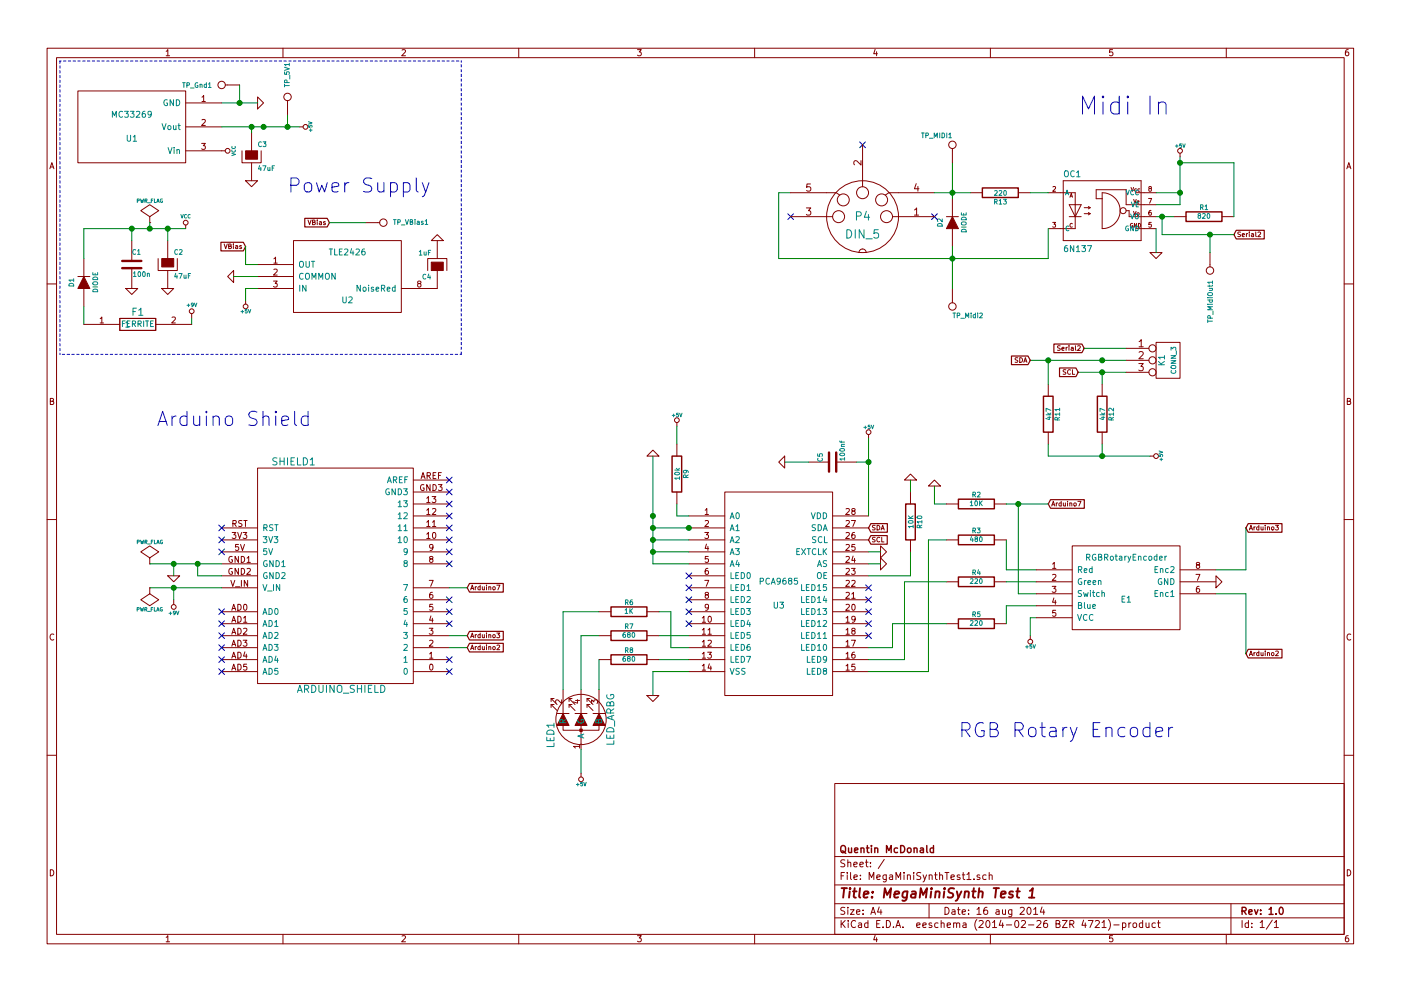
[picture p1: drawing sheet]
EESchema Schematic File Version 2
LIBS:power
LIBS:device
LIBS:transistors
LIBS:conn
LIBS:linear
LIBS:regul
LIBS:74xx
LIBS:cmos4000
LIBS:adc-dac
LIBS:memory
LIBS:xilinx
LIBS:special
LIBS:microcontrollers
LIBS:dsp
LIBS:microchip
LIBS:analog_switches
LIBS:motorola
LIBS:texas
LIBS:intel
LIBS:audio
LIBS:interface
LIBS:digital-audio
LIBS:philips
LIBS:display
LIBS:cypress
LIBS:siliconi
LIBS:opto
LIBS:atmel
LIBS:contrib
LIBS:valves
LIBS:optocoupler
LIBS:DQM
LIBS:arduino_shieldsNCL
LIBS:led_rgb
LIBS:MegaMiniSynthTest1-cache
EELAYER 24 0
EELAYER END
$Descr A4 11693 8268
encoding utf-8
Sheet 1 1
Title "MegaMiniSynth Test 1"
Date "16 aug 2014"
Rev "1.0"
Comp "Quentin McDonald"
Comment1 ""
Comment2 ""
Comment3 ""
Comment4 ""
$EndDescr
$Comp
L MC33269 U1
U 1 1
P 1100 1050
F 0 "U1" H 1100 950 50  0000 C CNN
F 1 "MC33269" H 1100 1150 50  0000 C CNN
F 2 "MODULE" H 1100 1050 50  0001 C CNN
F 3 "DOCUMENTATION" H 1100 1050 50  0001 C CNN
	1    1100 1050
	-1   0    0    -1  
$EndComp
$Comp
L ARDUINO_SHIELD SHIELD1
U 1 1
P 2800 4800
F 0 "SHIELD1" H 2450 5750 60  0000 C CNN
F 1 "ARDUINO_SHIELD" H 2850 3850 60  0000 C CNN
F 2 "" H 2800 4800 60  0000 C CNN
F 3 "" H 2800 4800 60  0000 C CNN
	1    2800 4800
	1    0    0    -1  
$EndComp
$Comp
L GND #PWR01
U 1 1
P 1450 4800
F 0 "#PWR01" H 1450 4800 30  0001 C CNN
F 1 "GND" H 1450 4730 30  0001 C CNN
F 2 "" H 1450 4800 60  0000 C CNN
F 3 "" H 1450 4800 60  0000 C CNN
	1    1450 4800
	1    0    0    -1  
$EndComp
$Comp
L PWR_FLAG #FLG02
U 1 1
P 1250 4700
F 0 "#FLG02" H 1250 4795 30  0001 C CNN
F 1 "PWR_FLAG" H 1250 4880 30  0000 C CNN
F 2 "" H 1250 4700 60  0000 C CNN
F 3 "" H 1250 4700 60  0000 C CNN
	1    1250 4700
	1    0    0    -1  
$EndComp
$Comp
L +9V #PWR03
U 1 1
P 1450 5000
F 0 "#PWR03" H 1450 4970 20  0001 C CNN
F 1 "+9V" H 1450 5110 30  0000 C CNN
F 2 "" H 1450 5000 60  0000 C CNN
F 3 "" H 1450 5000 60  0000 C CNN
	1    1450 5000
	-1   0    0    1   
$EndComp
$Comp
L PWR_FLAG #FLG04
U 1 1
P 1250 4900
F 0 "#FLG04" H 1250 4995 30  0001 C CNN
F 1 "PWR_FLAG" H 1250 5080 30  0000 C CNN
F 2 "" H 1250 4900 60  0000 C CNN
F 3 "" H 1250 4900 60  0000 C CNN
	1    1250 4900
	-1   0    0    1   
$EndComp
$Comp
L GND #PWR05
U 1 1
P 2150 850
F 0 "#PWR05" H 2150 850 30  0001 C CNN
F 1 "GND" H 2150 780 30  0001 C CNN
F 2 "" H 2150 850 60  0000 C CNN
F 3 "" H 2150 850 60  0000 C CNN
	1    2150 850 
	0    -1   -1   0   
$EndComp
$Comp
L DIODE D1
U 1 1
P 700 2350
F 0 "D1" H 700 2450 40  0000 C CNN
F 1 "DIODE" H 700 2250 40  0000 C CNN
F 2 "~" H 700 2350 60  0000 C CNN
F 3 "~" H 700 2350 60  0000 C CNN
	1    700  2350
	0    -1   -1   0   
$EndComp
$Comp
L VCC #PWR06
U 1 1
P 1550 1900
F 0 "#PWR06" H 1550 2000 30  0001 C CNN
F 1 "VCC" H 1550 2000 30  0000 C CNN
F 2 "" H 1550 1900 60  0000 C CNN
F 3 "" H 1550 1900 60  0000 C CNN
	1    1550 1900
	1    0    0    -1  
$EndComp
$Comp
L VCC #PWR07
U 1 1
P 1850 1250
F 0 "#PWR07" H 1850 1350 30  0001 C CNN
F 1 "VCC" H 1850 1350 30  0000 C CNN
F 2 "" H 1850 1250 60  0000 C CNN
F 3 "" H 1850 1250 60  0000 C CNN
	1    1850 1250
	0    1    1    0   
$EndComp
$Comp
L C C1
U 1 1
P 1100 2200
F 0 "C1" H 1100 2300 40  0000 L CNN
F 1 "100n" H 1106 2115 40  0000 L CNN
F 2 "~" H 1138 2050 30  0000 C CNN
F 3 "~" H 1100 2200 60  0000 C CNN
	1    1100 2200
	1    0    0    -1  
$EndComp
$Comp
L CP C2
U 1 1
P 1400 2200
F 0 "C2" H 1450 2300 40  0000 L CNN
F 1 "47uF" H 1450 2100 40  0000 L CNN
F 2 "~" H 1500 2050 30  0000 C CNN
F 3 "~" H 1400 2200 300 0000 C CNN
	1    1400 2200
	1    0    0    -1  
$EndComp
$Comp
L GND #PWR08
U 1 1
P 1100 2400
F 0 "#PWR08" H 1100 2400 30  0001 C CNN
F 1 "GND" H 1100 2330 30  0001 C CNN
F 2 "" H 1100 2400 60  0000 C CNN
F 3 "" H 1100 2400 60  0000 C CNN
	1    1100 2400
	1    0    0    -1  
$EndComp
$Comp
L GND #PWR09
U 1 1
P 1400 2400
F 0 "#PWR09" H 1400 2400 30  0001 C CNN
F 1 "GND" H 1400 2330 30  0001 C CNN
F 2 "" H 1400 2400 60  0000 C CNN
F 3 "" H 1400 2400 60  0000 C CNN
	1    1400 2400
	1    0    0    -1  
$EndComp
$Comp
L CP C3
U 1 1
P 2100 1300
F 0 "C3" H 2150 1400 40  0000 L CNN
F 1 "47uF" H 2150 1200 40  0000 L CNN
F 2 "~" H 2200 1150 30  0000 C CNN
F 3 "~" H 2100 1300 300 0000 C CNN
	1    2100 1300
	1    0    0    -1  
$EndComp
$Comp
L GND #PWR010
U 1 1
P 2100 1500
F 0 "#PWR010" H 2100 1500 30  0001 C CNN
F 1 "GND" H 2100 1430 30  0001 C CNN
F 2 "" H 2100 1500 60  0000 C CNN
F 3 "" H 2100 1500 60  0000 C CNN
	1    2100 1500
	1    0    0    -1  
$EndComp
$Comp
L +5V #PWR011
U 1 1
P 2500 1050
F 0 "#PWR011" H 2500 1140 20  0001 C CNN
F 1 "+5V" H 2500 1140 30  0000 C CNN
F 2 "" H 2500 1050 60  0000 C CNN
F 3 "" H 2500 1050 60  0000 C CNN
	1    2500 1050
	0    1    1    0   
$EndComp
Text Notes 2400 1600 0    118  ~ 0
Power Supply
$Comp
L +9V #PWR012
U 1 1
P 1600 2650
F 0 "#PWR012" H 1600 2620 20  0001 C CNN
F 1 "+9V" H 1600 2760 30  0000 C CNN
F 2 "" H 1600 2650 60  0000 C CNN
F 3 "" H 1600 2650 60  0000 C CNN
	1    1600 2650
	1    0    0    -1  
$EndComp
$Comp
L PWR_FLAG #FLG013
U 1 1
P 1250 1850
F 0 "#FLG013" H 1250 1945 30  0001 C CNN
F 1 "PWR_FLAG" H 1250 2030 30  0000 C CNN
F 2 "" H 1250 1850 60  0000 C CNN
F 3 "" H 1250 1850 60  0000 C CNN
	1    1250 1850
	1    0    0    -1  
$EndComp
$Comp
L CONN_1 TP_5V1
U 1 1
P 2400 800
F 0 "TP_5V1" H 2480 800 40  0000 L CNN
F 1 "TP_5V" H 2400 700 30  0001 C CNN
F 2 "~" H 2400 800 60  0000 C CNN
F 3 "~" H 2400 800 60  0000 C CNN
	1    2400 800 
	0    -1   -1   0   
$EndComp
NoConn ~ 1850 4400
NoConn ~ 1850 4500
NoConn ~ 1850 4600
NoConn ~ 1850 5100
NoConn ~ 1850 5200
NoConn ~ 1850 5300
NoConn ~ 1850 5400
NoConn ~ 1850 5500
NoConn ~ 1850 5600
NoConn ~ 3750 4000
NoConn ~ 3750 4100
NoConn ~ 3750 4200
NoConn ~ 3750 4300
NoConn ~ 3750 4400
NoConn ~ 3750 4500
NoConn ~ 3750 4600
NoConn ~ 3750 4700
NoConn ~ 3750 5000
NoConn ~ 3750 5100
NoConn ~ 3750 5200
NoConn ~ 3750 5500
NoConn ~ 3750 5600
Text GLabel 3900 5400 2    39   Input ~ 0
Arduino2
Text GLabel 3900 5300 2    39   Input ~ 0
Arduino3
$Comp
L TLE2426 U2
U 1 1
P 2900 2300
F 0 "U2" H 2900 2100 50  0000 C CNN
F 1 "TLE2426" H 2900 2500 50  0000 C CNN
F 2 "MODULE" H 2900 2300 50  0001 C CNN
F 3 "DOCUMENTATION" H 2900 2300 50  0001 C CNN
	1    2900 2300
	1    0    0    -1  
$EndComp
Text GLabel 2050 2050 0    39   Input ~ 0
VBias
$Comp
L GND #PWR014
U 1 1
P 1950 2300
F 0 "#PWR014" H 1950 2300 30  0001 C CNN
F 1 "GND" H 1950 2230 30  0001 C CNN
F 2 "" H 1950 2300 60  0000 C CNN
F 3 "" H 1950 2300 60  0000 C CNN
	1    1950 2300
	0    1    1    0   
$EndComp
$Comp
L +5V #PWR015
U 1 1
P 2050 2500
F 0 "#PWR015" H 2050 2590 20  0001 C CNN
F 1 "+5V" H 2050 2590 30  0000 C CNN
F 2 "" H 2050 2500 60  0000 C CNN
F 3 "" H 2050 2500 60  0000 C CNN
	1    2050 2500
	-1   0    0    1   
$EndComp
$Comp
L CONN_1 TP_Gnd1
U 1 1
P 1850 700
F 0 "TP_Gnd1" H 1930 700 40  0000 L CNN
F 1 "TP_Gnd" H 1850 755 30  0001 C CNN
F 2 "~" H 1850 700 60  0000 C CNN
F 3 "~" H 1850 700 60  0000 C CNN
	1    1850 700 
	-1   0    0    1   
$EndComp
$Comp
L CONN_1 TP_VBias1
U 1 1
P 3200 1850
F 0 "TP_VBias1" H 3280 1850 40  0000 L CNN
F 1 "Tl_VBias" H 3200 1905 30  0001 C CNN
F 2 "~" H 3200 1850 60  0000 C CNN
F 3 "~" H 3200 1850 60  0000 C CNN
	1    3200 1850
	1    0    0    -1  
$EndComp
Text GLabel 2750 1850 0    39   Input ~ 0
VBias
$Comp
L CP C4
U 1 1
P 3650 2200
F 0 "C4" H 3700 2300 40  0000 L CNN
F 1 "1uF" H 3700 2100 40  0000 L CNN
F 2 "~" H 3750 2050 30  0000 C CNN
F 3 "~" H 3650 2200 300 0000 C CNN
	1    3650 2200
	-1   0    0    1   
$EndComp
$Comp
L GND #PWR016
U 1 1
P 3650 2000
F 0 "#PWR016" H 3650 2000 30  0001 C CNN
F 1 "GND" H 3650 1930 30  0001 C CNN
F 2 "" H 3650 2000 60  0000 C CNN
F 3 "" H 3650 2000 60  0000 C CNN
	1    3650 2000
	-1   0    0    1   
$EndComp
$Comp
L 6N137 OC1
U 1 1
P 9250 1800
F 0 "OC1" H 8875 2125 50  0000 L BNN
F 1 "6N137" H 8875 1500 50  0000 L BNN
F 2 "optocoupler-DIL08" H 9250 1950 50  0001 C CNN
F 3 "" H 9250 1800 60  0000 C CNN
	1    9250 1800
	1    0    0    -1  
$EndComp
$Comp
L DIODE D2
U 1 1
P 7950 1850
F 0 "D2" H 7950 1950 40  0000 C CNN
F 1 "DIODE" H 7950 1750 40  0000 C CNN
F 2 "~" H 7950 1850 60  0000 C CNN
F 3 "~" H 7950 1850 60  0000 C CNN
	1    7950 1850
	0    -1   -1   0   
$EndComp
$Comp
L +5V #PWR017
U 1 1
P 9850 1300
F 0 "#PWR017" H 9850 1390 20  0001 C CNN
F 1 "+5V" H 9850 1390 30  0000 C CNN
F 2 "" H 9850 1300 60  0000 C CNN
F 3 "" H 9850 1300 60  0000 C CNN
	1    9850 1300
	1    0    0    -1  
$EndComp
$Comp
L GND #PWR018
U 1 1
P 9650 2100
F 0 "#PWR018" H 9650 2100 30  0001 C CNN
F 1 "GND" H 9650 2030 30  0001 C CNN
F 2 "" H 9650 2100 60  0000 C CNN
F 3 "" H 9650 2100 60  0000 C CNN
	1    9650 2100
	1    0    0    -1  
$EndComp
$Comp
L R R1
U 1 1
P 10050 1800
F 0 "R1" V 10130 1800 40  0000 C CNN
F 1 "820" V 10057 1801 40  0000 C CNN
F 2 "~" V 9980 1800 30  0000 C CNN
F 3 "~" H 10050 1800 30  0000 C CNN
	1    10050 1800
	0    -1   -1   0   
$EndComp
NoConn ~ 7800 1800
NoConn ~ 6600 1800
Text Notes 9000 950  0    150  ~ 0
Midi In
$Comp
L PA9685 U3
U 1 1
P 6500 4950
F 0 "U3" H 6500 4850 50  0000 C CNN
F 1 "PCA9685" H 6500 5050 50  0000 C CNN
F 2 "MODULE" H 6500 4950 50  0001 C CNN
F 3 "DOCUMENTATION" H 6500 4950 50  0001 C CNN
	1    6500 4950
	1    0    0    -1  
$EndComp
$Comp
L GND #PWR019
U 1 1
P 10150 4850
F 0 "#PWR019" H 10150 4850 30  0001 C CNN
F 1 "GND" H 10150 4780 30  0001 C CNN
F 2 "" H 10150 4850 60  0000 C CNN
F 3 "" H 10150 4850 60  0000 C CNN
	1    10150 4850
	0    -1   -1   0   
$EndComp
Text GLabel 10400 4400 2    39   Input ~ 0
Arduino3
Text GLabel 10400 5450 2    39   Input ~ 0
Arduino2
$Comp
L +5V #PWR020
U 1 1
P 8600 5300
F 0 "#PWR020" H 8600 5390 20  0001 C CNN
F 1 "+5V" H 8600 5390 30  0000 C CNN
F 2 "" H 8600 5300 60  0000 C CNN
F 3 "" H 8600 5300 60  0000 C CNN
	1    8600 5300
	-1   0    0    1   
$EndComp
$Comp
L R R5
U 1 1
P 8150 5200
F 0 "R5" V 8230 5200 40  0000 C CNN
F 1 "220" V 8157 5201 40  0000 C CNN
F 2 "~" V 8080 5200 30  0000 C CNN
F 3 "~" H 8150 5200 30  0000 C CNN
	1    8150 5200
	0    -1   -1   0   
$EndComp
$Comp
L R R4
U 1 1
P 8150 4850
F 0 "R4" V 8230 4850 40  0000 C CNN
F 1 "220" V 8157 4851 40  0000 C CNN
F 2 "~" V 8080 4850 30  0000 C CNN
F 3 "~" H 8150 4850 30  0000 C CNN
	1    8150 4850
	0    -1   -1   0   
$EndComp
$Comp
L R R3
U 1 1
P 8150 4500
F 0 "R3" V 8230 4500 40  0000 C CNN
F 1 "480" V 8157 4501 40  0000 C CNN
F 2 "~" V 8080 4500 30  0000 C CNN
F 3 "~" H 8150 4500 30  0000 C CNN
	1    8150 4500
	0    -1   -1   0   
$EndComp
$Comp
L R R2
U 1 1
P 8150 4200
F 0 "R2" V 8230 4200 40  0000 C CNN
F 1 "10K" V 8157 4201 40  0000 C CNN
F 2 "~" V 8080 4200 30  0000 C CNN
F 3 "~" H 8150 4200 30  0000 C CNN
	1    8150 4200
	0    -1   -1   0   
$EndComp
$Comp
L GND #PWR021
U 1 1
P 7800 4050
F 0 "#PWR021" H 7800 4050 30  0001 C CNN
F 1 "GND" H 7800 3980 30  0001 C CNN
F 2 "" H 7800 4050 60  0000 C CNN
F 3 "" H 7800 4050 60  0000 C CNN
	1    7800 4050
	-1   0    0    1   
$EndComp
Text GLabel 8750 4200 2    39   Input ~ 0
Arduino7
Text GLabel 3900 4900 2    39   Input ~ 0
Arduino7
NoConn ~ 7250 5300
NoConn ~ 7250 5200
NoConn ~ 7250 5100
NoConn ~ 7250 5000
NoConn ~ 7250 4900
$Comp
L GND #PWR022
U 1 1
P 5450 3800
F 0 "#PWR022" H 5450 3800 30  0001 C CNN
F 1 "GND" H 5450 3730 30  0001 C CNN
F 2 "" H 5450 3800 60  0000 C CNN
F 3 "" H 5450 3800 60  0000 C CNN
	1    5450 3800
	-1   0    0    1   
$EndComp
$Comp
L GND #PWR023
U 1 1
P 5450 5800
F 0 "#PWR023" H 5450 5800 30  0001 C CNN
F 1 "GND" H 5450 5730 30  0001 C CNN
F 2 "" H 5450 5800 60  0000 C CNN
F 3 "" H 5450 5800 60  0000 C CNN
	1    5450 5800
	1    0    0    -1  
$EndComp
$Comp
L +5V #PWR024
U 1 1
P 7250 3650
F 0 "#PWR024" H 7250 3740 20  0001 C CNN
F 1 "+5V" H 7250 3740 30  0000 C CNN
F 2 "" H 7250 3650 60  0000 C CNN
F 3 "" H 7250 3650 60  0000 C CNN
	1    7250 3650
	1    0    0    -1  
$EndComp
$Comp
L GND #PWR025
U 1 1
P 7350 4600
F 0 "#PWR025" H 7350 4600 30  0001 C CNN
F 1 "GND" H 7350 4530 30  0001 C CNN
F 2 "" H 7350 4600 60  0000 C CNN
F 3 "" H 7350 4600 60  0000 C CNN
	1    7350 4600
	0    -1   -1   0   
$EndComp
$Comp
L R R9
U 1 1
P 5650 3950
F 0 "R9" V 5730 3950 40  0000 C CNN
F 1 "10k" V 5657 3951 40  0000 C CNN
F 2 "~" V 5580 3950 30  0000 C CNN
F 3 "~" H 5650 3950 30  0000 C CNN
	1    5650 3950
	1    0    0    -1  
$EndComp
$Comp
L GND #PWR026
U 1 1
P 7350 4700
F 0 "#PWR026" H 7350 4700 30  0001 C CNN
F 1 "GND" H 7350 4630 30  0001 C CNN
F 2 "" H 7350 4700 60  0000 C CNN
F 3 "" H 7350 4700 60  0000 C CNN
	1    7350 4700
	0    -1   -1   0   
$EndComp
$Comp
L +5V #PWR027
U 1 1
P 5650 3550
F 0 "#PWR027" H 5650 3640 20  0001 C CNN
F 1 "+5V" H 5650 3640 30  0000 C CNN
F 2 "" H 5650 3550 60  0000 C CNN
F 3 "" H 5650 3550 60  0000 C CNN
	1    5650 3550
	1    0    0    -1  
$EndComp
$Comp
L R R10
U 1 1
P 7600 4350
F 0 "R10" V 7680 4350 40  0000 C CNN
F 1 "10K" V 7607 4351 40  0000 C CNN
F 2 "~" V 7530 4350 30  0000 C CNN
F 3 "~" H 7600 4350 30  0000 C CNN
	1    7600 4350
	1    0    0    -1  
$EndComp
$Comp
L GND #PWR028
U 1 1
P 7600 4000
F 0 "#PWR028" H 7600 4000 30  0001 C CNN
F 1 "GND" H 7600 3930 30  0001 C CNN
F 2 "" H 7600 4000 60  0000 C CNN
F 3 "" H 7600 4000 60  0000 C CNN
	1    7600 4000
	-1   0    0    1   
$EndComp
Text GLabel 7250 4400 2    39   Input ~ 0
SDA
Text GLabel 7250 4500 2    39   Input ~ 0
SCL
Text GLabel 10300 1950 2    39   Input ~ 0
Serial2
$Comp
L LED_ARBG LED1
U 1 1
P 4850 6000
F 0 "LED1" H 4720 6250 60  0000 C CNN
F 1 "LED_ARBG" H 4850 5750 60  0000 C CNN
F 2 "" H 4850 6000 60  0000 C CNN
F 3 "" H 4850 6000 60  0000 C CNN
	1    4850 6000
	0    -1   -1   0   
$EndComp
$Comp
L R R8
U 1 1
P 5250 5500
F 0 "R8" V 5330 5500 40  0000 C CNN
F 1 "680" V 5257 5501 40  0000 C CNN
F 2 "~" V 5180 5500 30  0000 C CNN
F 3 "~" H 5250 5500 30  0000 C CNN
	1    5250 5500
	0    -1   -1   0   
$EndComp
$Comp
L R R7
U 1 1
P 5250 5300
F 0 "R7" V 5330 5300 40  0000 C CNN
F 1 "680" V 5257 5301 40  0000 C CNN
F 2 "~" V 5180 5300 30  0000 C CNN
F 3 "~" H 5250 5300 30  0000 C CNN
	1    5250 5300
	0    -1   -1   0   
$EndComp
$Comp
L R R6
U 1 1
P 5250 5100
F 0 "R6" V 5330 5100 40  0000 C CNN
F 1 "1K" V 5257 5101 40  0000 C CNN
F 2 "~" V 5180 5100 30  0000 C CNN
F 3 "~" H 5250 5100 30  0000 C CNN
	1    5250 5100
	0    -1   -1   0   
$EndComp
$Comp
L +5V #PWR029
U 1 1
P 4850 6450
F 0 "#PWR029" H 4850 6540 20  0001 C CNN
F 1 "+5V" H 4850 6540 30  0000 C CNN
F 2 "" H 4850 6450 60  0000 C CNN
F 3 "" H 4850 6450 60  0000 C CNN
	1    4850 6450
	-1   0    0    1   
$EndComp
NoConn ~ 5750 5200
NoConn ~ 5750 5100
NoConn ~ 5750 5000
NoConn ~ 5750 4900
$Comp
L CONN_3 K1
U 1 1
P 9750 3000
F 0 "K1" V 9700 3000 50  0000 C CNN
F 1 "CONN_3" V 9800 3000 40  0000 C CNN
F 2 "~" H 9750 3000 60  0000 C CNN
F 3 "~" H 9750 3000 60  0000 C CNN
	1    9750 3000
	1    0    0    -1  
$EndComp
Text GLabel 9050 2900 0    39   Input ~ 0
Serial2
$Comp
L R R12
U 1 1
P 9200 3450
F 0 "R12" V 9280 3450 40  0000 C CNN
F 1 "4k7" V 9207 3451 40  0000 C CNN
F 2 "~" V 9130 3450 30  0000 C CNN
F 3 "~" H 9200 3450 30  0000 C CNN
	1    9200 3450
	1    0    0    -1  
$EndComp
$Comp
L R R11
U 1 1
P 8750 3450
F 0 "R11" V 8830 3450 40  0000 C CNN
F 1 "4k7" V 8757 3451 40  0000 C CNN
F 2 "~" V 8680 3450 30  0000 C CNN
F 3 "~" H 8750 3450 30  0000 C CNN
	1    8750 3450
	1    0    0    -1  
$EndComp
$Comp
L +5V #PWR030
U 1 1
P 9600 3800
F 0 "#PWR030" H 9600 3890 20  0001 C CNN
F 1 "+5V" H 9600 3890 30  0000 C CNN
F 2 "" H 9600 3800 60  0000 C CNN
F 3 "" H 9600 3800 60  0000 C CNN
	1    9600 3800
	0    1    1    0   
$EndComp
Wire Wire Line
	1250 4700 1850 4700
Wire Wire Line
	1850 4800 1650 4800
Wire Wire Line
	1650 4800 1650 4700
Connection ~ 1650 4700
Wire Wire Line
	1450 4700 1450 4800
Connection ~ 1450 4700
Wire Wire Line
	1250 4900 1850 4900
Wire Wire Line
	700  1900 700  2150
Wire Wire Line
	700  1900 1550 1900
Wire Wire Line
	1100 2000 1100 1900
Connection ~ 1100 1900
Wire Wire Line
	1400 2000 1400 1900
Connection ~ 1400 1900
Wire Wire Line
	1850 1050 2500 1050
Wire Wire Line
	2100 1050 2100 1100
Connection ~ 2100 1050
Wire Wire Line
	700  2550 700  2700
Wire Wire Line
	1600 2700 1600 2650
Wire Wire Line
	1450 5000 1450 4900
Connection ~ 1450 4900
Wire Wire Line
	1250 1850 1250 1900
Connection ~ 1250 1900
Connection ~ 2200 1050
Wire Wire Line
	2400 950  2400 1050
Connection ~ 2400 1050
Wire Wire Line
	3750 5400 3900 5400
Wire Wire Line
	3750 5300 3900 5300
Wire Wire Line
	2150 2200 2050 2200
Wire Wire Line
	2050 2200 2050 2050
Wire Wire Line
	2150 2300 1950 2300
Wire Wire Line
	2150 2400 2050 2400
Wire Wire Line
	2050 2400 2050 2500
Wire Wire Line
	1850 850  2150 850 
Wire Wire Line
	2000 850  2000 700 
Connection ~ 2000 850 
Wire Wire Line
	3050 1850 2750 1850
Wire Notes Line
	500  500  3850 500 
Wire Notes Line
	3850 500  3850 2950
Wire Notes Line
	3850 2950 500  2950
Wire Notes Line
	500  2950 500  500 
Wire Wire Line
	6600 1600 6500 1600
Wire Wire Line
	6500 1600 6500 2150
Wire Wire Line
	6500 2150 8750 2150
Wire Wire Line
	8750 2150 8750 1900
Connection ~ 7950 2150
Connection ~ 7950 1600
Wire Wire Line
	9850 1700 9650 1700
Wire Wire Line
	9850 1300 9850 1700
Wire Wire Line
	9650 1600 9850 1600
Connection ~ 9850 1600
Wire Wire Line
	9650 1900 9650 2100
Wire Wire Line
	9650 1800 9800 1800
Wire Wire Line
	9700 1800 9700 1950
Wire Wire Line
	9700 1950 10300 1950
Connection ~ 9700 1800
Wire Wire Line
	10300 1800 10300 1350
Wire Wire Line
	10300 1350 9850 1350
Connection ~ 9850 1350
Wire Wire Line
	10150 4750 10400 4750
Wire Wire Line
	10400 4750 10400 4400
Wire Wire Line
	10150 4950 10400 4950
Wire Wire Line
	10400 4950 10400 5450
Wire Wire Line
	8600 5300 8600 5150
Wire Wire Line
	8600 5150 8650 5150
Wire Wire Line
	8650 5050 8400 5050
Wire Wire Line
	8400 5050 8400 5200
Wire Wire Line
	8650 4850 8400 4850
Wire Wire Line
	8650 4750 8400 4750
Wire Wire Line
	8400 4750 8400 4500
Wire Wire Line
	8650 4950 8500 4950
Wire Wire Line
	8500 4950 8500 4200
Wire Wire Line
	8400 4200 8750 4200
Connection ~ 8500 4200
Wire Wire Line
	7900 4200 7800 4200
Wire Wire Line
	7800 4200 7800 4050
Wire Wire Line
	3750 4900 3900 4900
Wire Wire Line
	5450 4700 5750 4700
Wire Wire Line
	5450 3800 5450 4700
Wire Wire Line
	5750 4600 5450 4600
Connection ~ 5450 4600
Wire Wire Line
	5750 4500 5450 4500
Connection ~ 5450 4500
Connection ~ 5450 4400
Connection ~ 5450 4300
Wire Wire Line
	5750 5600 5450 5600
Wire Wire Line
	5450 5600 5450 5800
Wire Wire Line
	7250 3650 7250 4300
Wire Wire Line
	7250 4600 7350 4600
Connection ~ 5750 4400
Wire Wire Line
	5750 4400 5450 4400
Wire Wire Line
	5750 4300 5650 4300
Wire Wire Line
	7250 4700 7350 4700
Wire Wire Line
	5650 4300 5650 4200
Wire Wire Line
	5650 3700 5650 3550
Wire Wire Line
	7250 4800 7600 4800
Wire Wire Line
	7600 4800 7600 4600
Wire Wire Line
	7600 4100 7600 4000
Wire Wire Line
	4850 6250 4850 6450
Wire Wire Line
	5000 5750 5000 5500
Wire Wire Line
	4850 5300 4850 5750
Wire Wire Line
	4850 5300 5000 5300
Wire Wire Line
	4700 5750 4700 5100
Wire Wire Line
	4700 5100 5000 5100
Wire Wire Line
	9400 2900 9050 2900
Wire Wire Line
	8600 3000 9400 3000
Wire Wire Line
	9000 3100 9400 3100
Wire Wire Line
	8750 3700 8750 3800
Wire Wire Line
	8750 3800 9600 3800
Wire Wire Line
	9200 3700 9200 3800
Connection ~ 9200 3800
Connection ~ 9200 3000
Wire Wire Line
	8750 3200 8750 3000
Connection ~ 8750 3000
Text GLabel 9000 3100 0    39   Input ~ 0
SCL
Text GLabel 8600 3000 0    39   Input ~ 0
SDA
NoConn ~ 7200 1200
$Comp
L DIN_5 P4
U 1 1
P 7200 1800
F 0 "P4" H 7200 1800 70  0000 C CNN
F 1 "DIN_5" H 7200 1650 70  0000 C CNN
F 2 "~" H 7200 1800 60  0000 C CNN
F 3 "~" H 7200 1800 60  0000 C CNN
	1    7200 1800
	1    0    0    -1  
$EndComp
NoConn ~ 5750 4800
Text Notes 9800 6150 2    118  ~ 0
RGB Rotary Encoder
Text Notes 2600 3550 2    118  ~ 0
Arduino Shield
$Comp
L CONN_1 TP_MIDI1
U 1 1
P 7950 1200
F 0 "TP_MIDI1" V 8030 1200 40  0000 L CNN
F 1 "CONN_1" H 7950 1255 30  0001 C CNN
F 2 "~" H 7950 1200 60  0000 C CNN
F 3 "~" H 7950 1200 60  0000 C CNN
	1    7950 1200
	0    -1   -1   0   
$EndComp
Wire Wire Line
	7950 1350 7950 1650
$Comp
L CONN_1 TP_Midi2
U 1 1
P 7950 2550
F 0 "TP_Midi2" V 8030 2550 40  0000 L CNN
F 1 "CONN_1" H 7950 2605 30  0001 C CNN
F 2 "~" H 7950 2550 60  0000 C CNN
F 3 "~" H 7950 2550 60  0000 C CNN
	1    7950 2550
	0    1    1    0   
$EndComp
Wire Wire Line
	7950 2050 7950 2400
$Comp
L CONN_1 TP_MidiOut1
U 1 1
P 10100 2250
F 0 "TP_MidiOut1" H 10180 2250 40  0000 L CNN
F 1 "CONN_1" H 10100 2305 30  0001 C CNN
F 2 "~" H 10100 2250 60  0000 C CNN
F 3 "~" H 10100 2250 60  0000 C CNN
	1    10100 2250
	0    1    1    0   
$EndComp
Wire Wire Line
	10100 2100 10100 1950
Connection ~ 10100 1950
$Comp
L FERRITE F1
U 1 1
P 1150 2600
F 0 "F1" H 1150 2600 60  0000 C CNN
F 1 "FERRITE" H 1150 2500 47  0000 C CNN
F 2 "~" H 1150 2600 60  0000 C CNN
F 3 "~" H 1150 2600 60  0000 C CNN
	1    1150 2600
	1    0    0    -1  
$EndComp
Wire Wire Line
	9200 3200 9200 3100
Connection ~ 9200 3100
$Comp
L C C5
U 1 1
P 6950 3850
F 0 "C5" H 6950 3950 40  0000 L CNN
F 1 "100nf" H 6956 3765 40  0000 L CNN
F 2 "~" H 6988 3700 30  0000 C CNN
F 3 "~" H 6950 3850 60  0000 C CNN
	1    6950 3850
	0    -1   -1   0   
$EndComp
Wire Wire Line
	7150 3850 7250 3850
Connection ~ 7250 3850
Wire Wire Line
	6750 3850 6550 3850
$Comp
L GND #PWR031
U 1 1
P 6550 3850
F 0 "#PWR031" H 6550 3850 30  0001 C CNN
F 1 "GND" H 6550 3780 30  0001 C CNN
F 2 "" H 6550 3850 60  0000 C CNN
F 3 "" H 6550 3850 60  0000 C CNN
	1    6550 3850
	0    1    1    0   
$EndComp
Wire Wire Line
	7900 5200 7450 5200
Wire Wire Line
	7450 5200 7450 5400
Wire Wire Line
	7450 5400 7250 5400
Wire Wire Line
	7900 4850 7550 4850
Wire Wire Line
	7550 4850 7550 5500
Wire Wire Line
	7550 5500 7250 5500
Wire Wire Line
	7900 4500 7750 4500
Wire Wire Line
	7750 4500 7750 5600
Wire Wire Line
	7750 5600 7250 5600
Wire Wire Line
	5500 5300 5750 5300
Wire Wire Line
	5500 5100 5600 5100
Wire Wire Line
	5600 5100 5600 5400
Wire Wire Line
	5600 5400 5750 5400
Wire Wire Line
	5500 5500 5750 5500
$Comp
L RGBRotaryEncoder E1
U 1 1
P 9400 4900
F 0 "E1" H 9400 4800 50  0000 C CNN
F 1 "RGBRotaryEncoder" H 9400 5150 50  0000 C CNN
F 2 "MODULE" H 9400 4900 50  0001 C CNN
F 3 "DOCUMENTATION" H 9400 4900 50  0001 C CNN
	1    9400 4900
	1    0    0    -1  
$EndComp
$Comp
L R R13
U 1 1
P 8350 1600
F 0 "R13" V 8430 1600 40  0000 C CNN
F 1 "220" V 8357 1601 40  0000 C CNN
F 2 "" V 8280 1600 30  0000 C CNN
F 3 "" H 8350 1600 30  0000 C CNN
	1    8350 1600
	0    1    1    0   
$EndComp
Wire Wire Line
	7800 1600 8100 1600
Wire Wire Line
	8600 1600 8750 1600
$EndSCHEMATC
